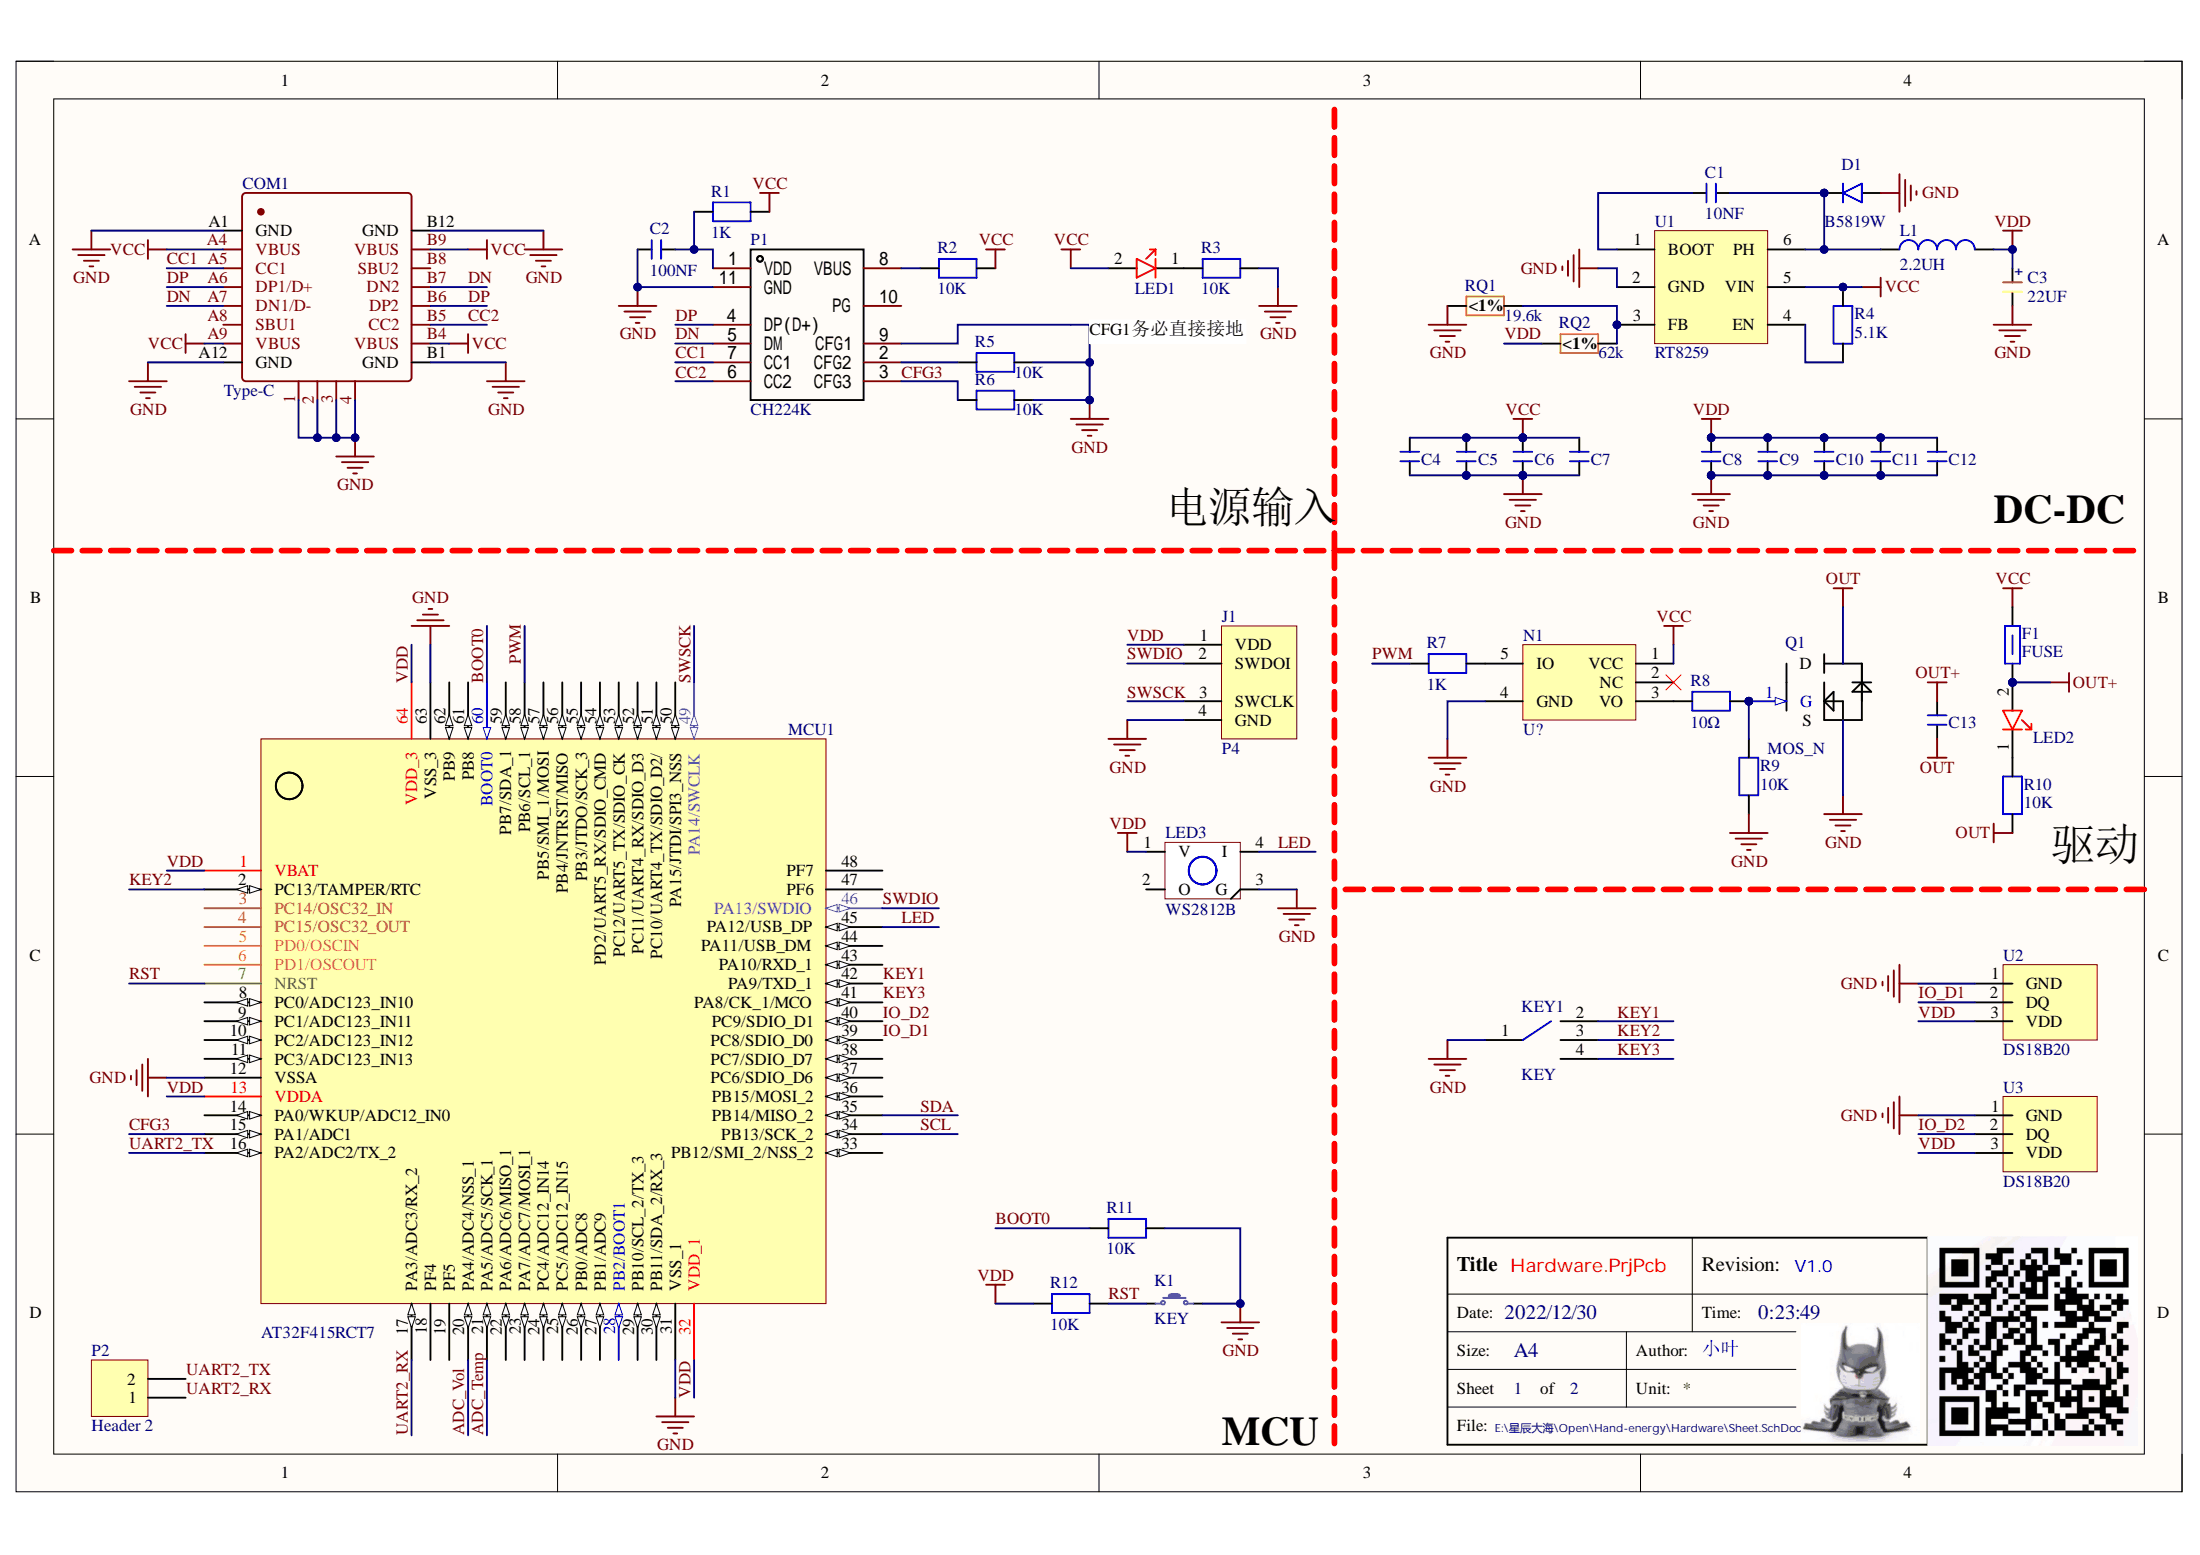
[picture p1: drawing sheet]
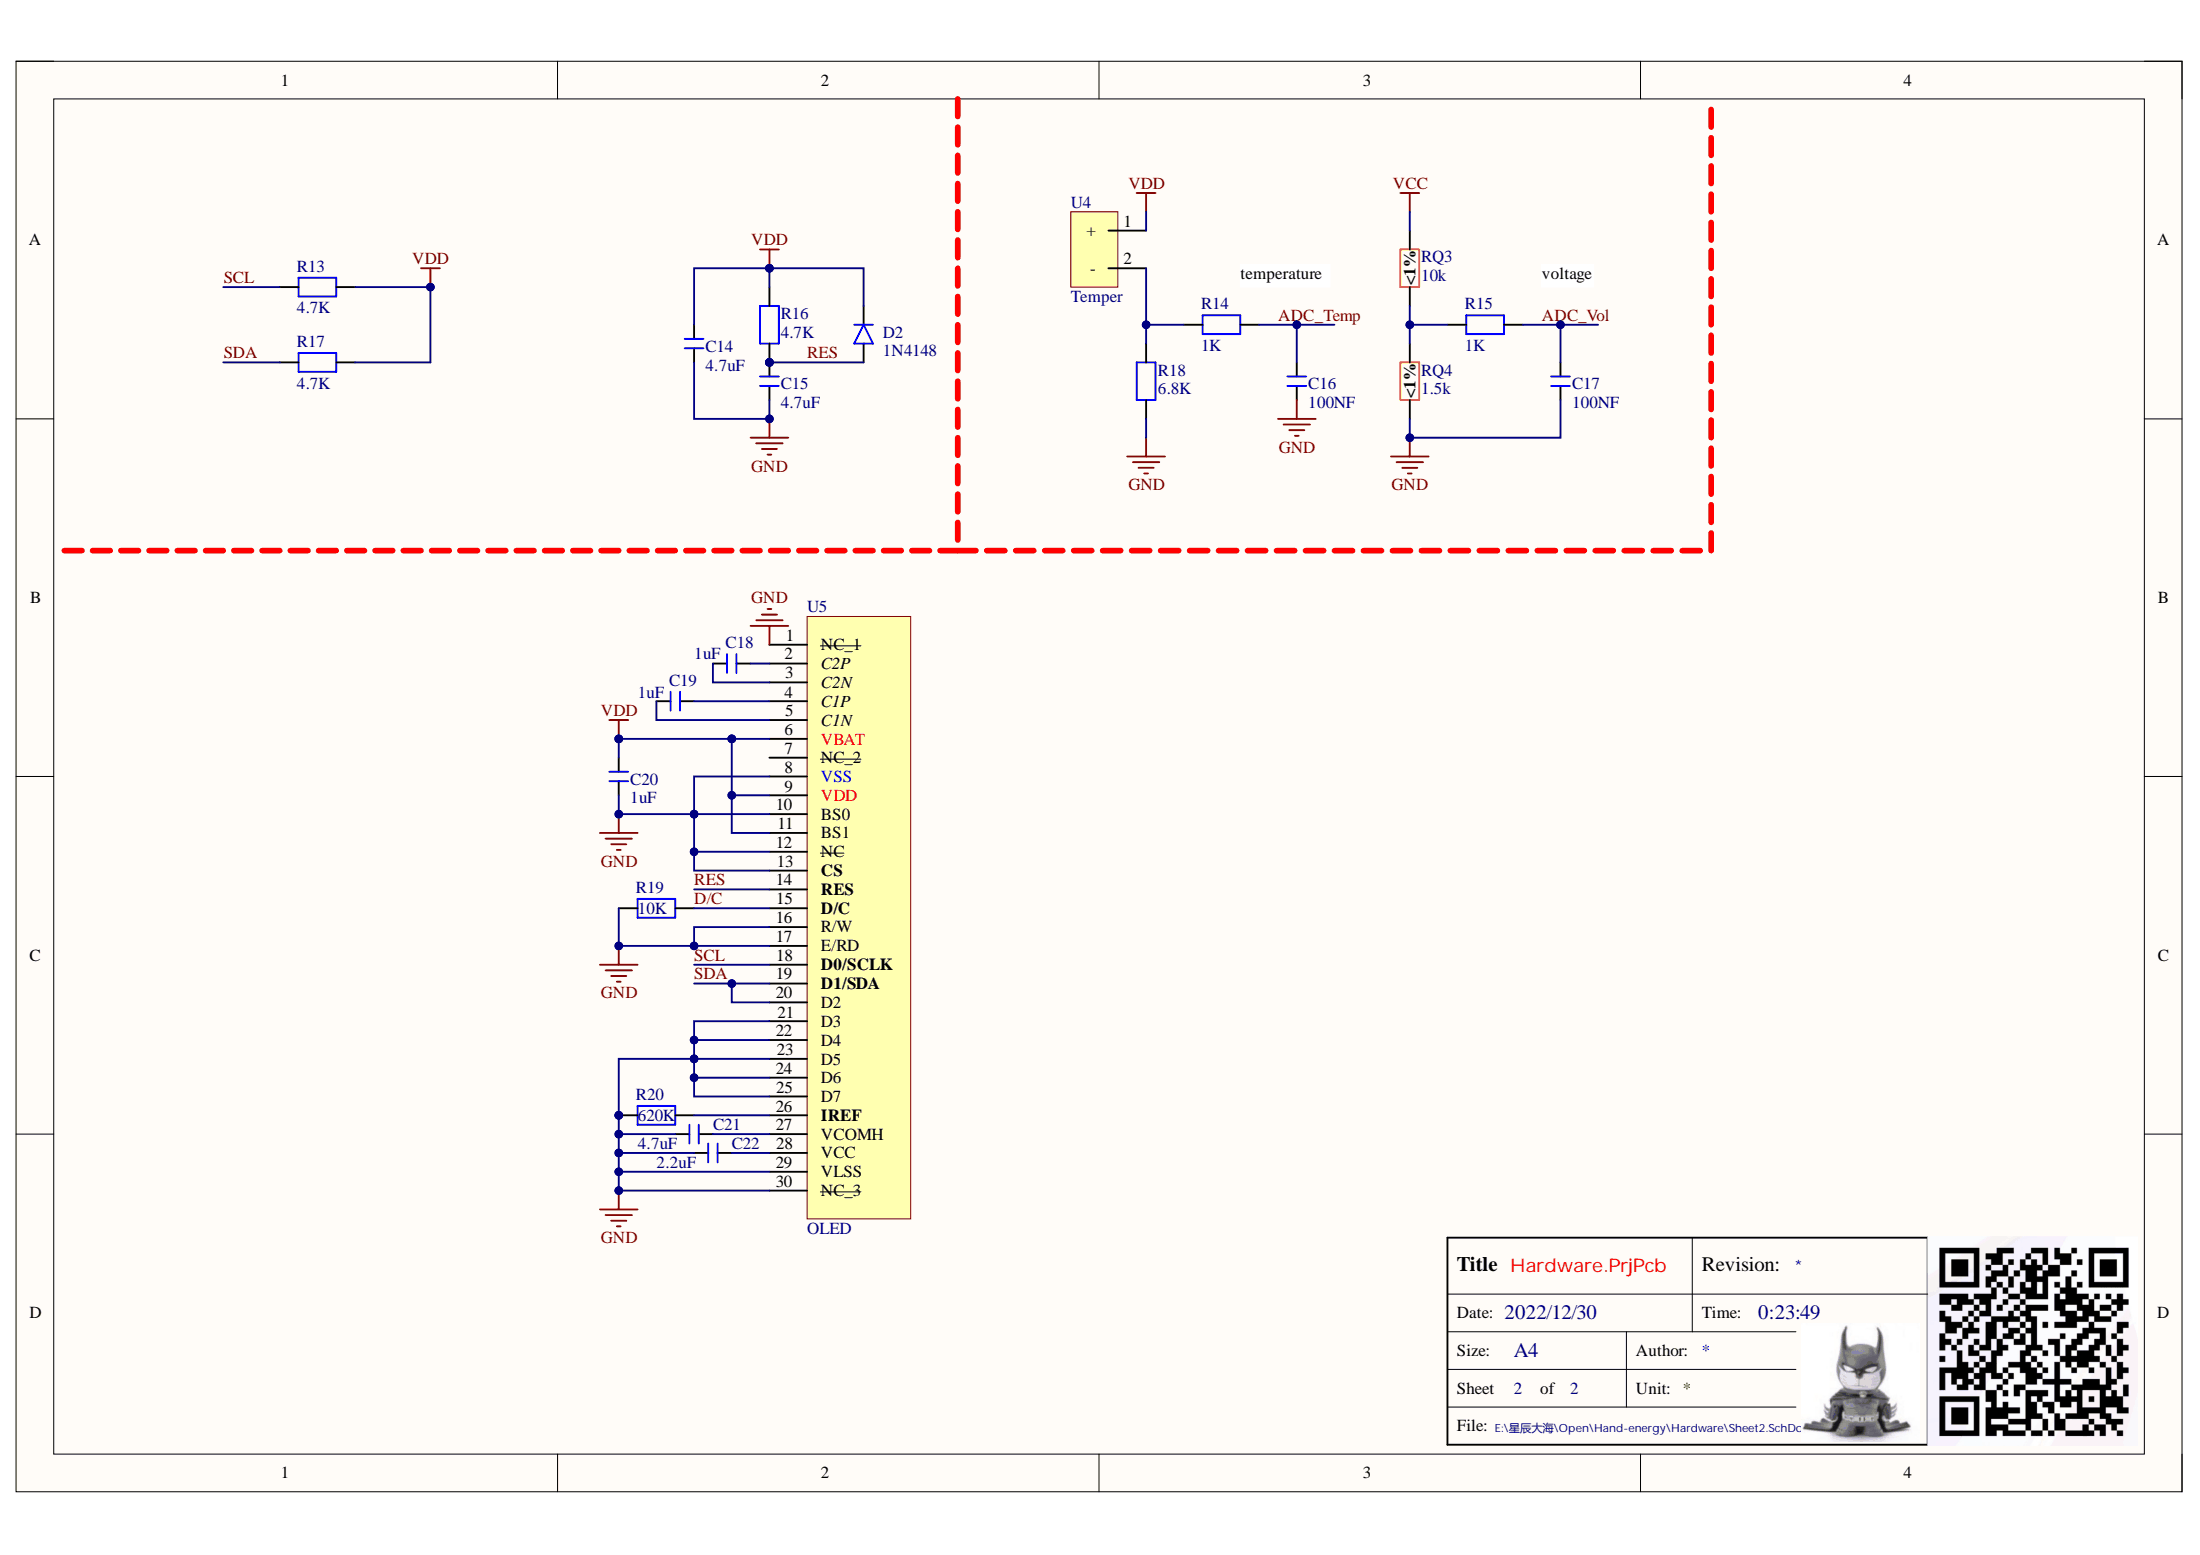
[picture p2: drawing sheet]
# Altium project Hardware.PrjPcb
2 sheets, 67 parts. Net scope: global (net labels, ports and power ports of the same name join across sheets).
Board file: main.PcbDoc
Sheets:
  Sheet.SchDoc
  Sheet2.SchDoc

## Sheet Sheet.SchDoc
size A4; Author: 小叶; Revision: V1.0; SheetNumber: 1; SheetTotal: 2

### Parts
C1  10NF  [CAP_0603]
C2  100NF  [CAP_0603]
C3  22UF  [CAP_3216_A]
C4  22UF  [CAP_1206]  (value not drawn)
C5  100NF  [CAP_0603]  (value not drawn)
C6  100NF  [CAP_0603]  (value not drawn)
C7  100NF  [CAP_0603]  (value not drawn)
C8  100NF  [CAP_0603]  (value not drawn)
C9  100NF  [CAP_0603]  (value not drawn)
C10  100NF  [CAP_0603]  (value not drawn)
C11  100NF  [CAP_0603]  (value not drawn)
C12  100NF  [CAP_0603]  (value not drawn)
C13  100NF  [CAP_0603]  (value not drawn)
COM1  Type-C  [USB-Type-C_16A]
D1  B5819W  [DIODE_SOD123]
F1  FUSE  [FUSE_1206]
J1  P4  [Header 2.54X4]
K1  KEY  [KEY-A]
KEY1  KEY  [KEY-K1-1502SA-LY-K3]
L1  2.2UH  [INDUCTANCE_4*4]
LED1  LED_R/G/B/Y  [LED_0603_R]  (value not drawn)
LED2  LED_R/G/B/Y  [LED_0603_R]  (value not drawn)
LED3  WS2812B  [WS2812B]
MCU1  AT32F415RCT7  [LQFP64P-7]
N1  U?  [SOT23_5]
P1  CH224K  [ESSOP_10]
P2  Header 2  [HDR1X2]
Q1  MOS_N  [TO252_2]
R1  1K  [RESC_0603_2]
R2  10K  [RESC_0603_2]
R3  10K  [RESC_0603_2]
R4  5.1K  [RESC_0603_2]
R5  10K  [RESC_0603_2]
R6  10K  [RESC_0603_2]
R7  1K  [RESC_0603_2]
R8  10Ω  [RESC_0603_2]
R9  10K  [RESC_0603_2]
R10  10K  [RESC_0603_2]
R11  10K  [RESC_0603_2]
R12  10K  [RESC_0603_2]
RQ1  19.6k  [RESC_0603_2]
RQ2  62k  [RESC_0603_2]
U1  RT8259  [SOT-23-6]
U2  DS18B20  [TO_92B]
U3  DS18B20  [TO_92B]

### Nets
GND: C2.2 C3.2 C4.1 C5.2 C6.2 C7.2 C8.2 C9.2 C10.2 C11.2 C12.2 COM1.1 COM1.2 COM1.3 COM1.4 COM1.A1(GND) COM1.A12(GND) COM1.B1(GND) COM1.B12(GND) D1.1(P) J1.4(GND) K1.1 KEY1.1 LED3.3(G) MCU1.12(VSSA) MCU1.31(VSS_1) MCU1.63(VSS_3) N1.4(GND) P1.9(CFG1) P1.11(GND) Q1.2(S) R3.2 R5.2 R6.2 R9.2 R11.2 RQ1.1 U1.2(GND) U2.1(GND) U3.1(GND)
OUT: C13.2 Q1.3(D) R10.2
OUT+: C13.1 F1.1 LED2.2(+)
VCC: C4.2 C5.1 C6.1 C7.1 COM1.A4(VBUS) COM1.A9(VBUS) COM1.B4(VBUS) COM1.B9(VBUS) F1.2 LED1.2(+) N1.1(VCC) R1.2 R2.2 R4.2 U1.5(VIN)
VDD: C3.1 C8.1 C9.1 C10.1 C11.1 C12.1 J1.1(VDD) L1.2 LED3.1(V) MCU1.1(VBAT) MCU1.13(VDDA) MCU1.32(VDD_1) MCU1.64(VDD_3) R12.1 RQ2.1 U2.3(VDD) U3.3(VDD)
ADC_Temp: MCU1.21(PA5/ADC5/SCK_1)
ADC_Vol: MCU1.20(PA4/ADC4/NSS_1)
BOOT0: MCU1.60(BOOT0) R11.1
CC1: COM1.A5(CC1) P1.7(CC1)
CC2: COM1.B5(CC2) P1.6(CC2)
CFG3: MCU1.15(PA1/ADC1) P1.3(CFG3) R6.1
DN: COM1.A7(DN1/D-) COM1.B7(DN2) P1.5(DM)
DP: COM1.A6(DP1/D+) COM1.B6(DP2) P1.4(DP(D+))
IO_D1: MCU1.39(PC8/SDIO_D0) U2.2(DQ)
IO_D2: MCU1.40(PC9/SDIO_D1) U3.2(DQ)
KEY1: KEY1.2 MCU1.42(PA9/TXD_1)
KEY2: KEY1.3 MCU1.2(PC13/TAMPER/RTC)
KEY3: KEY1.4 MCU1.41(PA8/CK_1/MCO)
LED: LED3.4(I) MCU1.45(PA12/USB_DP)
PWM: MCU1.58(PB6/SCL_1) R7.2
RST: K1.2 MCU1.7(NRST) R12.2
SCL: MCU1.34(PB13/SCK_2)
SDA: MCU1.35(PB14/MISO_2)
SWDIO: J1.2(SWDOI) MCU1.46(PA13/SWDIO)
SWSCK: J1.3(SWCLK) MCU1.49(PA14/SWCLK)
UART2_RX: MCU1.17(PA3/ADC3/RX_2) P2.1
UART2_TX: MCU1.16(PA2/ADC2/TX_2) P2.2
NetC1_1: C1.1 D1.2(N) L1.1 U1.6(PH)
NetC1_2: C1.2 U1.1(BOOT)
NetC2_1: C2.1 P1.1(VDD) R1.1
NetLED1_1: LED1.1(-) R3.1
NetLED2_1: LED2.1(-) R10.1
NetN1_3: N1.3(VO) R8.2
NetN1_5: N1.5(IO) R7.1
NetP1_2: P1.2(CFG2) R5.1
NetP1_8: P1.8(VBUS) R2.1
NetQ1_1: Q1.1(G) R8.1 R9.1
NetR4_1: R4.1 U1.4(EN)
NetRQ1_2: RQ1.2 RQ2.2 U1.3(FB)

Not connected (* = marked no-connect by the designer): COM1 A8(SBU1) B8(SBU2); LED3 2(O); MCU1 3(PC14/OSC32_IN) 4(PC15/OSC32_OUT) 5(PD0/OSCIN) 6(PD1/OSCOUT) 8(PC0/ADC123_IN10) 9(PC1/ADC123_IN11) 10(PC2/ADC123_IN12) 11(PC3/ADC123_IN13) 14(PA0/WKUP/ADC12_IN0) 18(PF4) 19(PF5) 22(PA6/ADC6/MISO_1) 23(PA7/ADC7/MOSI_1) 24(PC4/ADC12_IN14) 25(PC5/ADC12_IN15) 26(PB0/ADC8) 27(PB1/ADC9) 28(PB2/BOOT1) 29(PB10/SCL_2/TX_3) 30(PB11/SDA_2/RX_3) 33(PB12/SMI_2/NSS_2) 36(PB15/MOSI_2) 37(PC6/SDIO_D6) 38(PC7/SDIO_D7) 43(PA10/RXD_1) 44(PA11/USB_DM) 47(PF6) 48(PF7) 50(PA15/JTDI/SPI3_NSS) 51(PC10/UART4_TX/SDIO_D2/) 52(PC11/UART4_RX/SDIO_D3) 53(PC12/UART5_TX/SDIO_CK) 54(PD2/UART5_RX/SDIO_CMD) 55(PB3/JTDO/SCK_3) 56(PB4/JNTRST/MISO) 57(PB5/SMI_1/MOSI) 59(PB7/SDA_1) 61(PB8) 62(PB9); N1 2(NC)*; P1 10(PG)

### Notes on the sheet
- CFG1务必直接接地
- 电源输入
- DC-DC
- (near R10) 驱动
- MCU

## Sheet Sheet2.SchDoc
size A4; SheetNumber: 2; SheetTotal: 2

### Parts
C14  4.7uF  [CAP_0603]
C15  4.7uF  [CAP_0603]
C16  100NF  [CAP_0603]
C17  100NF  [CAP_0603]
C18  1uF  [CAP_0603]
C19  1uF  [CAP_0603]
C20  1uF  [CAP_0603]
C21  4.7uF  [CAP_0603]
C22  2.2uF  [CAP_0603]
D2  1N4148  [DIODE_SOD123]
R13  4.7K  [RESC_0603_2]
R14  1K  [RESC_0603_2]
R15  1K  [RESC_0603_2]
R16  4.7K  [RESC_0603_2]
R17  4.7K  [RESC_0603_2]
R18  6.8K  [RESC_0603_2]
R19  10K  [RESC_0603_2]
R20  620K  [RESC_0603_2]
RQ3  10k  [RESC_0603_2]
RQ4  1.5k  [RESC_0603_2]
U4  Temper  [RESC_0603_1]
U5  OLED  [OLED_0.96]

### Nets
GND: C14.1 C15.1 C16.1 C17.1 C20.2 C21.2 C22.2 R18.2 R19.2 R20.2 RQ4.1 U5.1(NC_1) U5.8(VSS) U5.10(BS0) U5.12(NC) U5.13(CS) U5.16(R/W) U5.17(E/RD) U5.21(D3) U5.22(D4) U5.23(D5) U5.24(D6) U5.25(D7) U5.29(VLSS) U5.30(NC_3)
VCC: RQ3.2
VDD: C14.2 C20.1 D2.2(N) R13.1 R16.2 R17.1 U4.1(+) U5.6(VBAT) U5.9(VDD) U5.11(BS1)
ADC_Temp: C16.2 R14.2
ADC_Vol: C17.2 R15.2
D/C: R19.1 U5.15(D/C)
RES: C15.2 D2.1(P) R16.1 U5.14(RES)
SCL: R13.2 U5.18(D0/SCLK)
SDA: R17.2 U5.19(D1/SDA) U5.20(D2)
NetC18_1: C18.1 U5.2(C2P)
NetC18_2: C18.2 U5.3(C2N)
NetC19_1: C19.1 U5.4(C1P)
NetC19_2: C19.2 U5.5(C1N)
NetC21_1: C21.1 U5.27(VCOMH)
NetC22_1: C22.1 U5.28(VCC)
NetR14_1: R14.1 R18.1 U4.2(-)
NetR15_1: R15.1 RQ3.1 RQ4.2
NetR20_1: R20.1 U5.26(IREF)

Not connected (* = marked no-connect by the designer): U5 7(NC_2)

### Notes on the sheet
- (near R14) temperature
- (near R15) voltage

## Nets that join several sheets
GND: Sheet (40 pins), Sheet2 (25 pins)
VCC: Sheet (15 pins), Sheet2 (RQ3.2)
VDD: Sheet (17 pins), Sheet2 (10 pins)
ADC_Temp: Sheet (MCU1.21), Sheet2 (C16.2 R14.2)
ADC_Vol: Sheet (MCU1.20), Sheet2 (C17.2 R15.2)
SCL: Sheet (MCU1.34), Sheet2 (R13.2 U5.18)
SDA: Sheet (MCU1.35), Sheet2 (R17.2 U5.19 U5.20)
